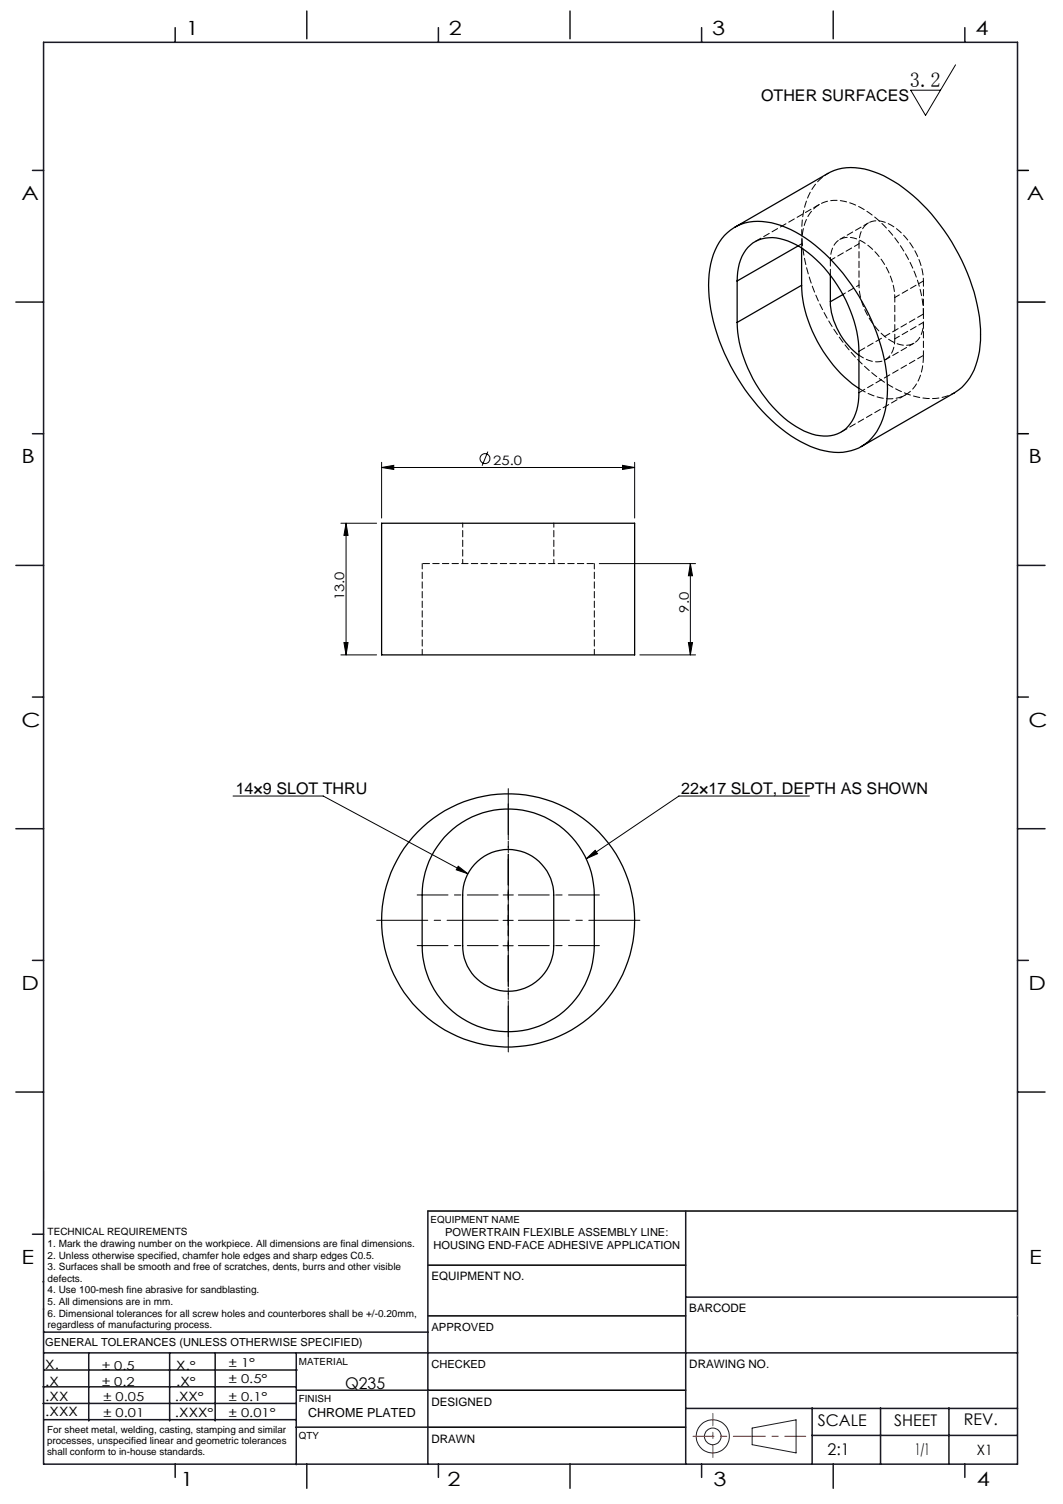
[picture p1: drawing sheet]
<svg xmlns="http://www.w3.org/2000/svg" width="210mm" height="297mm" viewBox="0 0 210 297" stroke-linecap="round" stroke-linejoin="round" font-family="sans-serif">
<g fill="none" stroke="#191924" stroke-width=".2">
<path d="M8.6 231.2v9.4M148.6 282l8.7-1.6v6.5l-8.7-1.6z"/>
<circle cx="140.8" cy="283.7" r="3.3"/>
<circle cx="140.8" cy="283.7" r="1.64"/>
</g>
<path d="M201 33.7h2.2M201 59.7h5.4M201 85.7h2.2M84.5 239.1h116.5M84.6 259.9h50.9M84.6 249.8h50.9M84.6 274.5h50.9M84.5 281.8h51" fill="none" stroke="#000" stroke-width=".3"/>
<path d="M136.9 283.6h22.3" fill="none" stroke="#f00" stroke-width=".2" stroke-dasharray="6.3 1.3 1.3 1.3" stroke-dashoffset="2.2"/>
<path d="M140.8 287.8v-8.7" fill="none" stroke="#f00" stroke-width=".2" stroke-dasharray="6.3 1.3 1.3 1.3" stroke-dashoffset="3.9"/>
<g fill="none" stroke="#191924" stroke-width=".3">
<path d="M8.6 8.4h192.4v280.7h-192.4zM34.6 5.5v2.9M60.6 2.2v5.5M86.6 5.5v2.9M112.6 2.2v5.5M138.6 5.5v2.9M164.6 2.2v5.5M190.6 5.5v2.9M6.4 33.7h2.2M3.1 59.7h5.5M6.4 85.7h2.2M3.1 111.7h5.5"/>
<path d="M201 111.7h5.4M6.4 137.7h2.2M201 137.7h2.2M3.1 163.7h5.5M201 163.7h5.4M6.4 189.6h2.2M201 189.6h2.2M3.1 215.6h5.5M201 215.6h5.4M84.5 239.1v50M135.5 239.1v50M6.4 243.7h2.2"/>
<path d="M8.5 253.1h.1M8.6 258.5h.1M135.5 256.1h65.5M8.5 277.1h49.9M8.5 273.9h49.9M8.6 267.2h192.4M8.6 263.1h75.9M8.8 270.5h49.9M17.5 267.2v13.4M33.5 267.2v13.4M42.5 267.2v13.4M58.5 267.2v22"/>
<path d="M58.6 274.5h26M135.5 278.1h65.5M160.4 278v11.1M174 278v11.1M187.5 278v11.1M8.8 280.3h49.7M34.6 289.1v2.6M58.5 281.8h26M60.6 289.1v4.8M86.6 289.1v2.6M112.6 289.1v4.8M138.6 289.1v2.6"/>
<path d="M160.4 283.5h40.5M164.6 289.1v4.8M190.6 289.1v2.6"/>
</g>
<path d="M201 259.9h.1" fill="none" stroke="#c0c0c0" stroke-width=".2"/>
<g fill="none" stroke="#000" stroke-width=".2">
<path d="M188.8 12.8l-6 10-2.9-5h5.9M75.4 92.3l2.4-.4v.8zM75.4 91.3v11M75.4 92.3h50M96.4 89.2l-1.2 2.8M123 91.9l2.4 .4-2.4 .4zM125.4 91.3v11M67.3 103.3h7.1M68.4 103.3v26M68.4 103.3l.4 2.4h-.9zM118.4 111.3h19M136.4 111.3v18"/>
<path d="M136.4 111.3l.4 2.4h-.8zM67.3 129.3h7.1M67.9 126.9h.9l-.4 2.4zM126.4 129.3h11M136 126.9h.8l-.4 2.4zM46 157.2h17.9l28.5 15.3M159.9 157.2h-25.8l-18.3 12.4M90.5 171.1l1.9 1.4-2.3-.7zM115.8 169.6l1.8-1.7 .4 .7zM99.4 186.8h2M99.4 181.7h2M100.4 180.8v1.9"/>
<path d="M100.4 185.7v2"/>
<circle cx="95.8" cy="90.6" r=".98"/>
</g>
<path d="M98.4 176.7h-16M100.4 174.7v-16M100.4 178.7v16M102.4 176.7h16M98.4 186.7h-16M100.4 184.7v-16M100.4 188.7v16M102.4 186.7h16" fill="none" stroke="#000" stroke-width=".2" stroke-dasharray="15.2 1.3 1.3 1.3" stroke-dashoffset="9.1"/>
<path d="M100.4 176.7v-1M100.4 176.7h-1M100.4 176.7v1M100.4 176.7h1" fill="none" stroke="#000" stroke-width=".2" stroke-dasharray="15.2 1.3 1.3 1.3"/>
<path d="M100.4 179.7v-24M98.4 181.7h-24M100.4 183.7v24M102.4 181.7h24" fill="none" stroke="#000" stroke-width=".2" stroke-dasharray="15.2 1.3 1.3 1.3" stroke-dashoffset="5.1"/>
<g fill="#000">
<path d="M75.4 92.3l2.4-.4v.8zM123 91.9l2.4 .4-2.4 .4z"/>
<path d="M68.4 103.3l.4 2.4h-.9zM67.9 126.9h.9l-.4 2.4z"/>
<path d="M136 126.9h.8l-.4 2.4zM136.4 111.3l.4 2.4h-.8z"/>
<path d="M90.5 171.1l1.9 1.4-2.3-.7zM115.8 169.6l1.8-1.7 .4 .7z"/>
</g>
<g fill="none" stroke="#000" stroke-width=".25">
<path d="M143.1 46.5a9.3 9.3 0 0 1 9.3-2.5 25.8 25.8 0 0 1 13.2 8.9 38.8 38.8 0 0 1 9.7 23.8 13.9 13.9 0 0 1-3.7 10.4 10 10 0 0 1-9.6 1.7 28.6 28.6 0 0 1-14-10.8 37.9 37.9 0 0 1-8-21.7 14.7 14.7 0 0 1 3.1-9.8zM145.2 44.9l18.3-10.6a11.2 11.2 0 0 1 10.1 0 33.3 33.3 0 0 1 14.4 13.5 35.7 35.7 0 0 1 5.7 19.4 13.7 13.7 0 0 1-3.7 9.3l-1.4 1.1-18.5 10.6M145.6 55.5a9 9 0 0 1 3.1-7.5 7.7 7.7 0 0 1 7.8-.1 24.8 24.8 0 0 1 11.5 13.4 21.7 21.7 0 0 1 1.7 8.1v8.1a9 9 0 0 1-3.1 7.6 7.5 7.5 0 0 1-7.7 0 25.2 25.2 0 0 1-11.6-13.4 21.7 21.7 0 0 1-1.7-8M145.6 55.5v8.2M157.7 48.6l-12.1 6.9M158.4 56.3a26.8 26.8 0 0 0 11.3 20.4M158.4 49v7.3M158.4 56.3l-12.8 7.4M164 59.6a14.2 14.2 0 0 0 5.7 10.6M164 54.3v5.3M166.5 58.2l-2.5 1.4M75.4 103.3h50v26h-50z"/>
<path d="M87.8 165.3a17 17 0 0 1 18.7-4.4 17 17 0 0 1 10.9 15.8v10.1a17 17 0 0 1-17 16.9 17 17 0 0 1-17-16.9v-10.1a17.2 17.2 0 0 1 4.4-11.4zM94.3 170.1a9 9 0 0 1 9.7-1.6 9 9 0 0 1 5.4 8.2v10.1a9 9 0 0 1-9 9 9 9 0 0 1-9-9v-10.1a8.9 8.9 0 0 1 2.9-6.6z"/>
<circle cx="100.4" cy="181.7" r="25"/>
</g>
<path d="M169.7 48.1l-5.7 3.3M171.6 44l-5.7 3.3M182.4 55.5l-5.6 3.3M174.9 71l5.7-3.2M176.8 66.9a4 4 0 0 1-3 4.5 6 6 0 0 1-4.1-1.3M182.4 62a26.4 26.4 0 0 0-12.4-21 8.5 8.5 0 0 0-8-.7 7.9 7.9 0 0 0-3.6 6.9v.9M182.4 62v-6.5M182.4 63.7l-5.6 3.2M83.4 111.3v18M117.4 111.3v18" fill="none" stroke="#000" stroke-width=".2" stroke-dasharray="1.3 .6" stroke-dashoffset=".2"/>
<path d="M117.4 111.3h-34" fill="none" stroke="#000" stroke-width=".2" stroke-dasharray="1.3 .6" stroke-dashoffset="-.2"/>
<path d="M158.4 48.1v.9M158.4 48.1l-.7 .4M169.7 48.1v8.2M176.8 58.8v8.1M182.4 70.2v-8.2M91.4 103.3v8M109.4 103.3v8" fill="none" stroke="#000" stroke-width=".2" stroke-dasharray="1.3 .6" stroke-dashoffset=".4"/>
<path d="M163.6 34.2a10.9 10.9 0 0 0-5 8.3 32.4 32.4 0 0 0 4.1 19.1 35.9 35.9 0 0 0 14.8 15.5 11.8 11.8 0 0 0 11.1 .4" fill="none" stroke="#000" stroke-width=".2" stroke-dasharray="1.3 .6" stroke-dashoffset=".5"/>
<path d="M161.9 40.4l-12.7 7.3M182.4 62l-12.7 7.4M182.4 70.2l-12.7 7.3M166.2 85.3l12.7-7.3" fill="none" stroke="#000" stroke-width=".2" stroke-dasharray="1.3 .6"/>
<path d="M164 51.4a4 4 0 0 1 3.1-4.5 7.2 7.2 0 0 1 5.6 2.7 14.3 14.3 0 0 1 4.1 9.2M169.7 56.3a13.9 13.9 0 0 0 7 11.3 3.7 3.7 0 0 0 5.1-1.1l.4-1 .2-1.8M169.7 56.3l-3.2 1.8M182.4 55.5a13.9 13.9 0 0 0-6.9-11.3 3.7 3.7 0 0 0-5.1 1l-.6 1.7-.1 1.2" fill="none" stroke="#000" stroke-width=".2" stroke-dasharray="1.3 .6" stroke-dashoffset=".7"/>
<path d="M164 54.3v-2.9" fill="none" stroke="#000" stroke-width=".2" stroke-dasharray="1.3 .6" stroke-dashoffset=".1"/>
<path d="M169.7 76.7a9.6 9.6 0 0 0 8.5 1.6 7.2 7.2 0 0 0 4.1-6.3l.1-1.8" fill="none" stroke="#000" stroke-width=".2" stroke-dasharray="1.3 .6" stroke-dashoffset="-.1"/>
<text font-size="4.1" x="179.7" y="17.2">3.2</text>
<g font-size="3.9">
<text x="36.7" y="6.9">1</text>
<text x="88.7" y="6.9">2</text>
<text x="140.7" y="6.9">3</text>
<text x="192.7" y="6.9">4</text>
<text x="4.2" y="39.5">A</text>
<text x="202.9" y="39.5">A</text>
<text x="4.2" y="91.5">B</text>
<text x="203.2" y="91.5">B</text>
<text x="4.2" y="143.5">C</text>
<text x="203.2" y="143.5">C</text>
<text x="4.2" y="195.5">D</text>
<text x="203.2" y="195.5">D</text>
<text x="4.2" y="249.6">E</text>
<text x="203.3" y="249.6">E</text>
<text x="35.7" y="293.4">1</text>
<text x="88.4" y="293.4">2</text>
<text x="141" y="293.4">3</text>
<text x="193" y="293.4">4</text>
</g>
<g font-size="3.2">
<text x="150.4" y="20">OTHER SURFACES</text>
<text x="46.6" y="156.7">14×9 SLOT THRU</text>
<text x="134.6" y="156.7">22×17 SLOT, DEPTH AS SHOWN</text>
<text x="68.2" y="274.2">Q235</text>
<text x="161.6" y="281.7">SCALE</text>
<text x="176.7" y="281.5">SHEET</text>
<text x="190.4" y="281.5">REV.</text>
<text x="163.5" y="287.3">2:1</text>
<text x="180.8" y="287.3">1/1</text>
</g>
<text font-size="2.8" x="193" y="287.3">X1</text>
<g font-size="2.6">
<text x="97.4" y="91.9">25.0</text>
<text x="68" y="118.6" transform="rotate(-90 68 118.6)">13.0</text>
<text x="136.1" y="121" transform="rotate(-90 136.1 121)">9.0</text>
</g>
<g font-size="2.5">
<text x="8.9" y="273.6">.X</text>
<text x="8.9" y="270.4">X.</text>
<text x="34.8" y="273.7">.X°</text>
<text x="34.8" y="270.5">X.°</text>
<text x="9" y="276.7">.XX</text>
<text x="9" y="279.7">.XXX</text>
<text x="34.5" y="276.7">.XX°</text>
<text x="34.6" y="279.8">.XXX°</text>
<text x="60.9" y="279.8">CHROME PLATED</text>
</g>
<g font-size="2.4">
<text x="45.2" y="270">± 1°</text>
<text x="20.2" y="270.4">± 0.5</text>
<text x="20.2" y="273.7">± 0.2</text>
<text x="45.2" y="273.2">± 0.5°</text>
<text x="20.4" y="279.7">± 0.01</text>
<text x="20.4" y="276.7">± 0.05</text>
<text x="45.2" y="276.7">± 0.1°</text>
<text x="45.2" y="279.7">± 0.01°</text>
</g>
<g font-size="2.3">
<text x="85.2" y="252.9">EQUIPMENT NO.</text>
<text x="136.2" y="259.2">BARCODE</text>
<text x="136.2" y="270.2">DRAWING NO.</text>
<text x="85.2" y="277.6">DESIGNED</text>
<text x="85.2" y="284.9">DRAWN</text>
</g>
<g font-size="2.2">
<text x="87.9" y="244.1">POWERTRAIN FLEXIBLE ASSEMBLY LINE:</text>
<text x="85.6" y="246.6">HOUSING END-FACE ADHESIVE APPLICATION</text>
<text x="85.2" y="262.8">APPROVED</text>
<text x="8.9" y="265.9">GENERAL TOLERANCES (UNLESS OTHERWISE SPECIFIED)</text>
<text x="85.2" y="270.1">CHECKED</text>
</g>
<g font-size="2">
<text x="9.4" y="243.9">TECHNICAL REQUIREMENTS</text>
<text x="9.4" y="246.2">1. Mark the drawing number on the workpiece. All dimensions are final dimensions.</text>
<text x="9.4" y="248.5">2. Unless otherwise specified, chamfer hole edges and sharp edges C0.5.</text>
<text x="9.4" y="250.8">3. Surfaces shall be smooth and free of scratches, dents, burrs and other visible</text>
<text x="9.4" y="253.1">defects.</text>
<text x="9.4" y="255.4">4. Use 100-mesh fine abrasive for sandblasting.</text>
<text x="9.4" y="257.7">5. All dimensions are in mm.</text>
<text x="9.4" y="260">6. Dimensional tolerances for all screw holes and counterbores shall be +/-0.20mm,</text>
<text x="9.4" y="262.3">regardless of manufacturing process.</text>
</g>
<g font-size="1.9">
<text x="85.1" y="241.5">EQUIPMENT NAME</text>
<text x="59.1" y="269.5">MATERIAL</text>
<text x="59.1" y="276.9">FINISH</text>
<text x="9.3" y="282.9">For sheet metal, welding, casting, stamping and similar</text>
<text x="9.3" y="285.2">processes, unspecified linear and geometric tolerances</text>
<text x="9.3" y="287.4">shall conform to in-house standards.</text>
<text x="59.1" y="284.2">QTY</text>
</g>
</svg>
